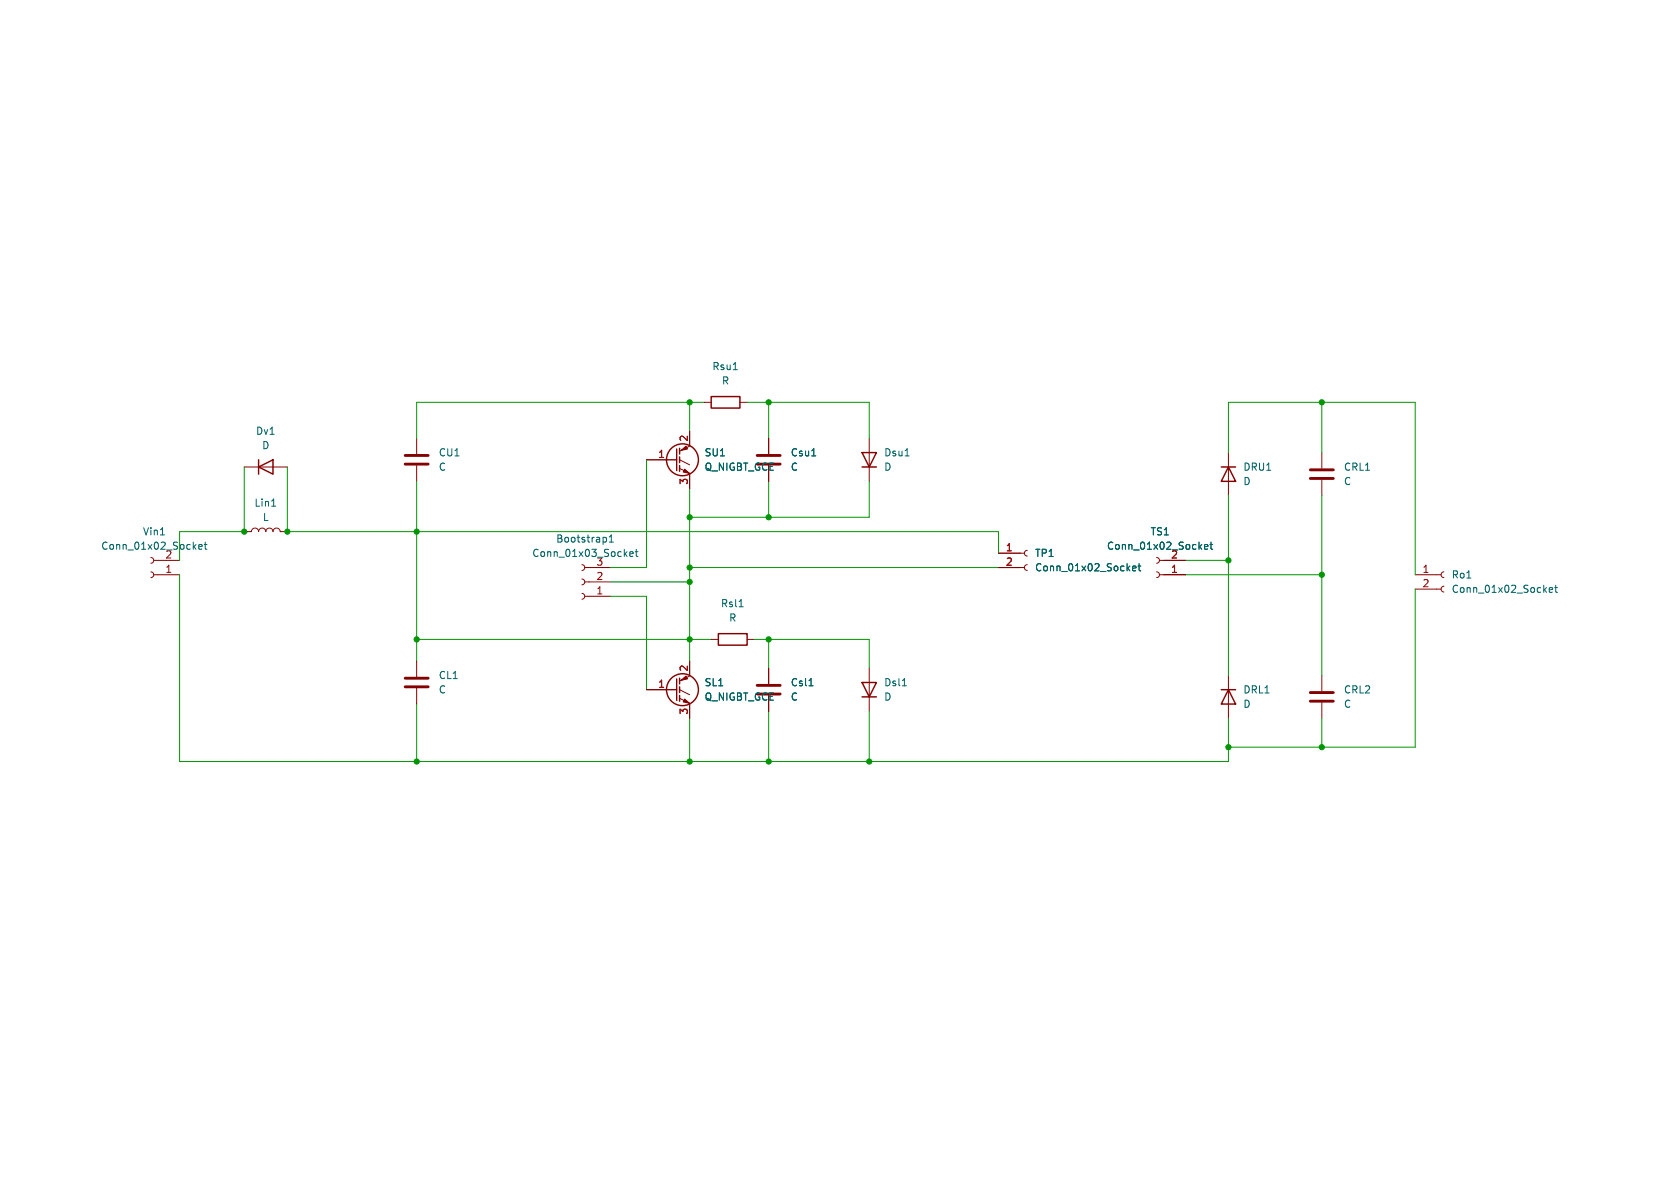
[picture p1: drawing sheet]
<svg xmlns="http://www.w3.org/2000/svg" width="297mm" height="210mm" viewBox="0 0 297 210" stroke-linecap="round" stroke-linejoin="round" font-family="sans-serif">
<g fill="none" stroke="#840000" stroke-width=".25">
<path d="M119.6 79.4v3.8M120.1 79.2v1.1M125.7 70.1h5.1v2h-5.1zM45.7 82.6l2.6-1.3v2.5zM45.7 81.3v2.5M120.1 80.8v1M120.1 82.3v1M152.4 80h2.5l-1.2 2.6zM152.4 82.6h2.5M215.9 82.6h2.5M217.2 82.6l1.2 2.5h-2.5zM120.1 119.9v1"/>
<path d="M127 112h5.1v2h-5.1zM119.6 120v3.8M120.1 121.4v1M120.1 122.9v1.1M152.4 120.7h2.5l-1.2 2.5zM152.4 123.2h2.5M215.9 121.9h2.5M217.2 121.9l1.2 2.6h-2.5z"/>
<circle cx="120.6" cy="81.3" r="2.82"/>
<circle cx="120.6" cy="121.9" r="2.82"/>
</g>
<g fill="none" stroke="#840000" stroke-width=".18">
<path d="M73.7 77.5v2.8M121.9 76.2v2.5M121.9 78.9l-1.8 .9M124.5 71.1h1.2M130.8 71.1h1.3M135.9 77.5v2.8M153.7 77.5v7.6M26.7 98.6l.3 .1 .2 .4-.2 .3-.3 .2M27.2 99.1h4.5M43.2 94h1.2a.64 .64 0 0 1 .7-.7 .64 .64 0 0 1 .6 .7 .64 .64 0 0 1 .7-.7 .64 .64 0 0 1 .6 .7 .64 .64 0 0 1 .6-.7 .64 .64 0 0 1 .7 .7 .64 .64 0 0 1 .6-.7 .64 .64 0 0 1 .6 .7h1.3M43.2 82.6h7.6M73.7 82.3v2.8"/>
<path d="M102.9 99.8l.3 .2 .2 .3-.2 .4-.3 .1M114.3 81.3h5.3M120.1 82.8l1.8 .9M120.1 81.3l1.8 .9M121.9 83.8v2.6M135.9 82.3v2.8M176.5 97.8h4.6M181.6 99.8l-.3 .2-.2 .3 .2 .4 .3 .1M181.6 97.3l-.3 .1-.2 .4 .2 .3 .3 .2M204.5 98.6l.3 .1 .2 .4-.2 .3-.3 .2M205 99.1h4.5M217.2 80v7.6"/>
<path d="M233.7 80v2.8M233.7 84.8v2.8M26.7 101.1l.3 .1 .2 .4-.2 .4-.3 .1M27.2 101.6h4.5M73.7 116.8v2.8M102.9 102.4l.3 .1 .2 .4-.2 .3-.3 .2M102.9 104.9l.3 .2 .2 .3-.2 .4-.3 .1M103.4 100.3h4.5M103.4 102.9h4.5M103.4 105.4h4.5M121.9 119.5l-1.8 .9M121.9 116.8v2.6"/>
<path d="M125.7 113h1.3M132.1 113h1.2M135.9 118.1v2.8M153.7 118.1v7.6M176.5 100.3h4.6M204.5 101.1l.3 .1 .2 .4-.2 .4-.3 .1M205 101.6h4.5M217.2 119.4v7.6M233.7 119.4v2.8M250.2 101.6h4.6M250.2 104.1h4.6M255.3 103.6l-.4 .2-.1 .3 .1 .4 .4 .1"/>
<path d="M255.3 101.1l-.4 .1-.1 .4 .1 .4 .4 .1M73.7 121.7v2.8M114.3 121.9h5.3M120.1 123.4l1.8 .9M120.1 121.9l1.8 .9M121.9 124.5v2.5M135.9 122.9v2.8M233.7 124.2v2.8"/>
</g>
<g fill="#840000" stroke="#840000" stroke-width=".18">
<path d="M121 123.6l.9 .7-1.1-.2z"/>
<path d="M120.4 120.3l.9-.8 .2 .5z"/>
<path d="M121 82.9l.9 .8-1.1-.3z"/>
<path d="M120.4 79.6l.9-.7 .2 .5z"/>
</g>
<path d="M71.6 82h4.1M71.6 80.5h4.1M133.9 82h4M133.9 80.5h4M231.6 84.6h4.1M231.6 83.1h4.1M71.6 119.9h4.1M71.6 121.4h4.1M133.9 122.7h4M133.9 121.2h4M231.6 124h4.1M231.6 122.4h4.1" fill="none" stroke="#840000" stroke-width=".51"/>
<g fill="none" stroke="#006464" stroke-width=".18">
<path d="M129.6 65.3h.8M28.4 94.6h.7M35.1 96.7l.6-.1v-.3h-.4l-.2 .1 .1 .6h.5M36.1 96.3h.5M36.3 95.8v1.1l.3 .2M48 89.5h.7M107 95l.2 .2v.4l-.2 .2M107.7 95.8h.7M107.7 94.9l.4-.3v1.2M111.3 97.9l.6-.1v-.2l-.4-.1-.2 .2 .1 .6h.5M112.3 97.5h.5M112.5 97.1v1.1l.3 .2"/>
<path d="M143.5 80.6h.7M160 80.6h.7M201.4 99.6v1.1l.3 .2M212.9 96.7l.6-.1v-.3h-.4l-.2 .1 .1 .6h.5M213.9 96.3h.5M214.1 95.8v1.1l.3 .2M130.7 107.3h.7M200.2 100.5l.6-.1v-.3h-.4l-.2 .1 .1 .6h.5M201.2 100.1h.5M273.9 104.3l.6-.1-.1-.3h-.3l-.2 .2v.6h.5M274.9 103.9h.4M275 103.4v1.1l.3 .2"/>
<path d="M143 121.2h.7M159.5 121.2h.8"/>
</g>
<g fill="none" stroke="#009600" stroke-width=".18">
<path d="M121.9 71.1v5.1M124.5 71.1h-50.8v6.4M132.1 71.1h21.6v6.4M135.9 71.1v6.4M233.7 71.1v8.9M43.2 82.6v11.4h-11.5v5.1M50.8 82.6v11.4h125.7v3.8M73.7 85.1v31.7M114.3 81.3v19h-6.4M121.9 86.4v30.4M135.9 85.1v6.3M153.7 85.1v6.3h-31.8"/>
<path d="M209.5 99.1h7.7M217.2 80v-8.9h33v30.5M217.2 87.6v31.8M233.7 87.6v31.8M31.7 101.6v33h185.5v-7.6M73.7 113h52M107.9 105.4h6.4v16.5M107.9 102.9h14M121.9 100.3h54.6M133.3 113h20.4v5.1M135.9 113v5.1M209.5 101.6h24.2"/>
<path d="M250.2 104.1v28h-33M73.7 124.5v10.1M121.9 127v7.6M135.9 125.7v8.9M153.7 125.7v8.9M233.7 127v5.1"/>
</g>
<g fill="#009600" stroke="#009600" stroke-width=".18">
<circle cx="73.7" cy="113" r=".46"/>
<circle cx="73.7" cy="134.6" r=".46"/>
<circle cx="73.7" cy="94" r=".46"/>
<circle cx="50.8" cy="94" r=".46"/>
<circle cx="121.9" cy="71.1" r=".46"/>
<circle cx="43.2" cy="94" r=".46"/>
<circle cx="135.9" cy="71.1" r=".46"/>
<circle cx="135.9" cy="91.4" r=".46"/>
<circle cx="233.7" cy="71.1" r=".46"/>
<circle cx="233.7" cy="101.6" r=".46"/>
<circle cx="217.2" cy="132.1" r=".46"/>
<circle cx="233.7" cy="132.1" r=".46"/>
<circle cx="217.2" cy="99.1" r=".46"/>
<circle cx="121.9" cy="102.9" r=".46"/>
<circle cx="121.9" cy="113" r=".46"/>
<circle cx="135.9" cy="113" r=".46"/>
<circle cx="153.7" cy="134.6" r=".46"/>
<circle cx="121.9" cy="134.6" r=".46"/>
<circle cx="121.9" cy="100.3" r=".46"/>
<circle cx="121.9" cy="91.4" r=".46"/>
<circle cx="135.9" cy="134.6" r=".46"/>
</g>
<g font-size="1.8" fill="#006464">
<text x="125.8" y="65.6">Rsu1</text>
<text x="127.5" y="68.2">R</text>
<text x="45.2" y="77.1">Dv1</text>
<text x="46.3" y="79.6">D</text>
<text x="77.5" y="80.9">CU1</text>
<text x="77.5" y="83.4">C</text>
<text x="124.5" y="80.9">SU1</text>
<text x="124.5" y="83.4">Q_NIGBT_GCE</text>
<text x="139.7" y="80.9">Csu1</text>
<text x="139.7" y="83.4">C</text>
<text x="156.2" y="80.9">Dsu1</text>
<text x="156.2" y="83.4">D</text>
<text x="219.7" y="83.4">DRU1</text>
<text x="237.5" y="83.4">CRL1</text>
<text x="44.9" y="89.8">Lin1</text>
<text x="219.7" y="86">D</text>
<text x="237.5" y="86">C</text>
<text x="25.2" y="94.8">Vin1</text>
<text x="46.4" y="92.3">L</text>
<text x="203.3" y="94.8">TS1</text>
<text x="17.8" y="97.4">Conn_01x02_Socket</text>
<text x="29.1" y="98.8">2</text>
<text x="94" y="98.7">Conn_01x03_Socket</text>
<text x="98.2" y="96.1">Bootstrap1</text>
<text x="105.3" y="100.1">3</text>
<text x="182.9" y="98.7">TP1</text>
<text x="182.9" y="101.2">Conn_01x02_Socket</text>
<text x="195.6" y="97.4">Conn_01x02_Socket</text>
<text x="127.4" y="107.5">Rsl1</text>
<text x="256.6" y="102.5">Ro1</text>
<text x="256.6" y="105">Conn_01x02_Socket</text>
<text x="128.8" y="110.1">R</text>
<text x="77.5" y="120.2">CL1</text>
<text x="77.5" y="122.8">C</text>
<text x="124.5" y="121.5">SL1</text>
<text x="124.5" y="124.1">Q_NIGBT_GCE</text>
<text x="139.7" y="121.5">Csl1</text>
<text x="139.7" y="124.1">C</text>
<text x="156.2" y="121.5">Dsl1</text>
<text x="156.2" y="124.1">D</text>
<text x="219.7" y="122.8">DRL1</text>
<text x="219.7" y="125.3">D</text>
<text x="237.5" y="122.8">CRL2</text>
<text x="237.5" y="125.3">C</text>
</g>
<g font-size="1.8" fill="#a90000">
<text x="116.3" y="81">1</text>
<text x="121.7" y="78.2" transform="rotate(-90 121.7 78.2)">2</text>
<text x="121.7" y="85.8" transform="rotate(-90 121.7 85.8)">3</text>
<text x="29.1" y="101.3">1</text>
<text x="177.7" y="97.5">1</text>
<text x="177.7" y="100.1">2</text>
<text x="206.9" y="101.3">1</text>
<text x="206.9" y="98.8">2</text>
<text x="251.4" y="101.3">1</text>
<text x="105.3" y="105.2">1</text>
<text x="105.3" y="102.6">2</text>
<text x="251.4" y="103.9">2</text>
<text x="121.7" y="118.8" transform="rotate(-90 121.7 118.8)">2</text>
<text x="116.3" y="121.7">1</text>
<text x="121.7" y="126.4" transform="rotate(-90 121.7 126.4)">3</text>
</g>
</svg>
